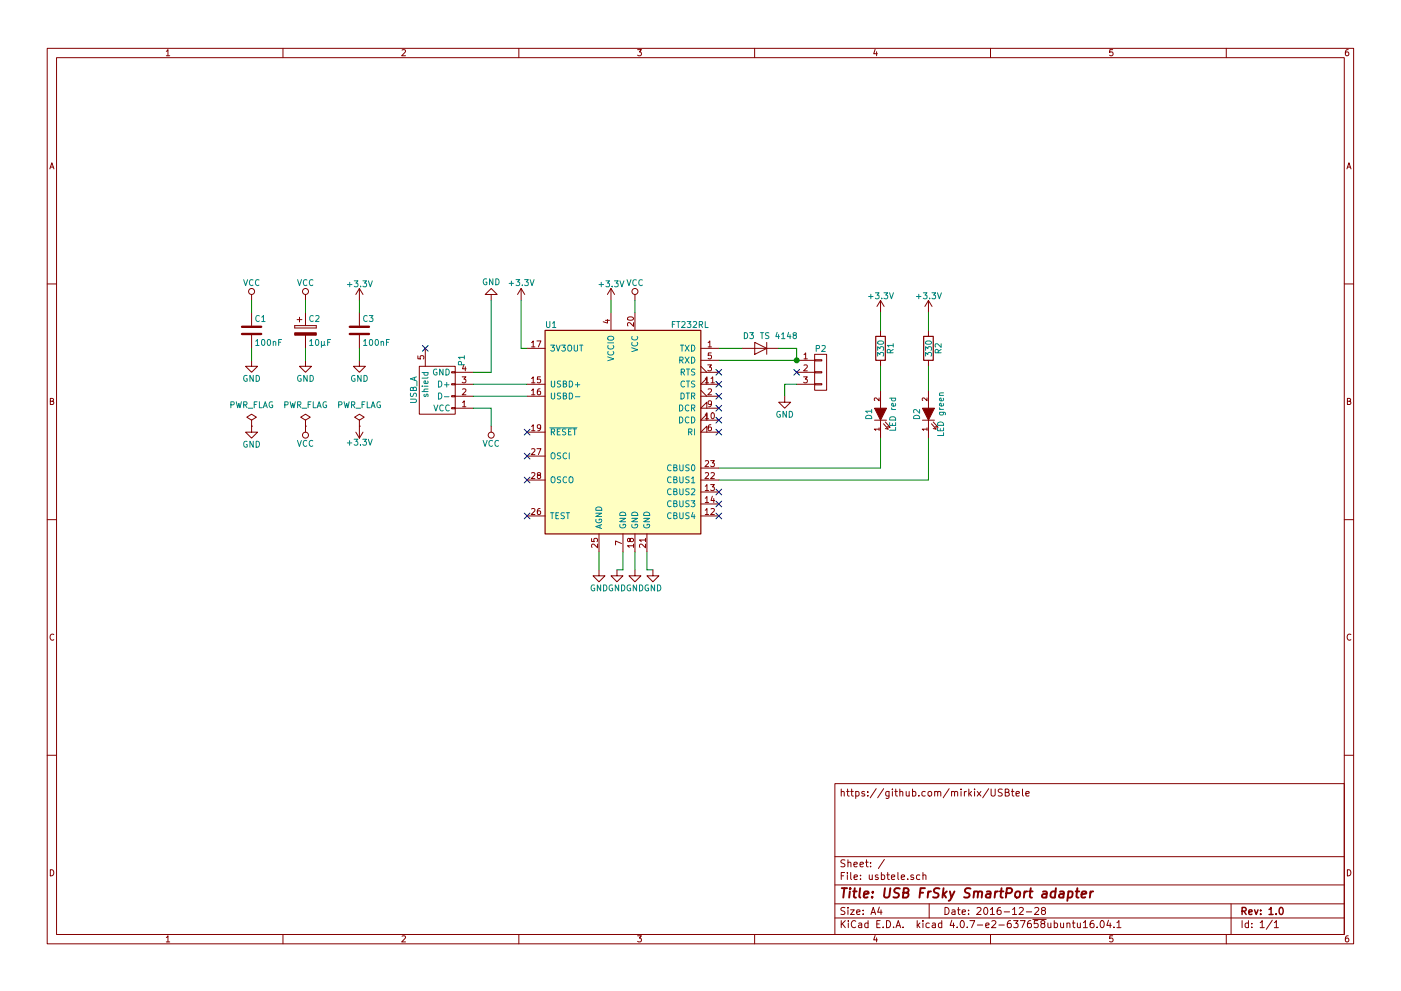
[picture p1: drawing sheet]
EESchema Schematic File Version 2
LIBS:usbtele-rescue
LIBS:power
LIBS:device
LIBS:transistors
LIBS:conn
LIBS:linear
LIBS:regul
LIBS:74xx
LIBS:cmos4000
LIBS:adc-dac
LIBS:memory
LIBS:xilinx
LIBS:microcontrollers
LIBS:dsp
LIBS:microchip
LIBS:analog_switches
LIBS:motorola
LIBS:texas
LIBS:intel
LIBS:audio
LIBS:interface
LIBS:digital-audio
LIBS:philips
LIBS:display
LIBS:cypress
LIBS:siliconi
LIBS:opto
LIBS:atmel
LIBS:contrib
LIBS:valves
LIBS:ftdi
LIBS:usbtele-cache
EELAYER 25 0
EELAYER END
$Descr A4 11693 8268
encoding utf-8
Sheet 1 1
Title "USB FrSky SmartPort adapter"
Date "2016-12-28"
Rev "1.0"
Comp ""
Comment1 ""
Comment2 ""
Comment3 ""
Comment4 "https://github.com/mirkix/USBtele"
$EndDescr
$Comp
L FT232RL U1
U 1 1
P 5200 3600
F 0 "U1" H 4550 4500 50  0000 L CNN
F 1 "FT232RL" H 5600 4500 50  0000 L CNN
F 2 "Housings_SSOP:SSOP-28_5.3x10.2mm_Pitch0.65mm" H 5200 3600 50  0001 C CNN
F 3 "" H 5200 3600 50  0000 C CNN
	1    5200 3600
	1    0    0    -1  
$EndComp
$Comp
L USB_A-RESCUE-usbtele P1
U 1 1
P 3650 3200
F 0 "P1" H 3850 3000 50  0000 C CNN
F 1 "USB_A" H 3600 3400 50  0000 C CNN
F 2 "LUM2410-08:LUM2410-08" V 3600 3100 50  0001 C CNN
F 3 "" V 3600 3100 50  0000 C CNN
	1    3650 3200
	0    -1   -1   0   
$EndComp
$Comp
L VCC #PWR01
U 1 1
P 5300 2500
F 0 "#PWR01" H 5300 2350 50  0001 C CNN
F 1 "VCC" H 5300 2650 50  0000 C CNN
F 2 "" H 5300 2500 50  0000 C CNN
F 3 "" H 5300 2500 50  0000 C CNN
	1    5300 2500
	1    0    0    -1  
$EndComp
$Comp
L GND #PWR02
U 1 1
P 4100 2500
F 0 "#PWR02" H 4100 2250 50  0001 C CNN
F 1 "GND" H 4100 2350 50  0000 C CNN
F 2 "" H 4100 2500 50  0000 C CNN
F 3 "" H 4100 2500 50  0000 C CNN
	1    4100 2500
	-1   0    0    1   
$EndComp
$Comp
L VCC #PWR03
U 1 1
P 4100 3550
F 0 "#PWR03" H 4100 3400 50  0001 C CNN
F 1 "VCC" H 4100 3700 50  0000 C CNN
F 2 "" H 4100 3550 50  0000 C CNN
F 3 "" H 4100 3550 50  0000 C CNN
	1    4100 3550
	-1   0    0    1   
$EndComp
$Comp
L GND #PWR04
U 1 1
P 5000 4750
F 0 "#PWR04" H 5000 4500 50  0001 C CNN
F 1 "GND" H 5000 4600 50  0000 C CNN
F 2 "" H 5000 4750 50  0000 C CNN
F 3 "" H 5000 4750 50  0000 C CNN
	1    5000 4750
	1    0    0    -1  
$EndComp
$Comp
L CONN_01X03 P2
U 1 1
P 6850 3100
F 0 "P2" H 6850 3300 50  0000 C CNN
F 1 "CONN_01X03" V 6950 3100 50  0001 C CNN
F 2 "Pin_Headers:Pin_Header_Straight_1x03" H 6850 3100 50  0001 C CNN
F 3 "" H 6850 3100 50  0000 C CNN
	1    6850 3100
	1    0    0    -1  
$EndComp
NoConn ~ 4400 3800
NoConn ~ 4400 4000
NoConn ~ 4400 4300
NoConn ~ 4400 3600
$Comp
L GND #PWR05
U 1 1
P 6550 3300
F 0 "#PWR05" H 6550 3050 50  0001 C CNN
F 1 "GND" H 6550 3150 50  0000 C CNN
F 2 "" H 6550 3300 50  0000 C CNN
F 3 "" H 6550 3300 50  0000 C CNN
	1    6550 3300
	1    0    0    -1  
$EndComp
Wire Wire Line
	3950 3200 4400 3200
Wire Wire Line
	3950 3300 4400 3300
Wire Wire Line
	5300 2600 5300 2500
Wire Wire Line
	3950 3100 4100 3100
Wire Wire Line
	6550 3300 6550 3200
Wire Wire Line
	6550 3200 6650 3200
Wire Wire Line
	6000 2900 6200 2900
NoConn ~ 6650 3100
NoConn ~ 6000 3100
NoConn ~ 6000 3200
NoConn ~ 6000 3300
NoConn ~ 6000 3400
NoConn ~ 6000 3500
NoConn ~ 6000 3600
NoConn ~ 3550 2900
NoConn ~ 6000 4100
NoConn ~ 6000 4200
NoConn ~ 6000 4300
$Comp
L C C1
U 1 1
P 2100 2750
F 0 "C1" H 2125 2850 50  0000 L CNN
F 1 "100nF" H 2125 2650 50  0000 L CNN
F 2 "Capacitors_SMD:C_1206" H 2138 2600 50  0001 C CNN
F 3 "" H 2100 2750 50  0000 C CNN
	1    2100 2750
	1    0    0    -1  
$EndComp
$Comp
L VCC #PWR06
U 1 1
P 2100 2500
F 0 "#PWR06" H 2100 2350 50  0001 C CNN
F 1 "VCC" H 2100 2650 50  0000 C CNN
F 2 "" H 2100 2500 50  0000 C CNN
F 3 "" H 2100 2500 50  0000 C CNN
	1    2100 2500
	1    0    0    -1  
$EndComp
Wire Wire Line
	2100 2600 2100 2500
$Comp
L GND #PWR07
U 1 1
P 2100 3000
F 0 "#PWR07" H 2100 2750 50  0001 C CNN
F 1 "GND" H 2100 2850 50  0000 C CNN
F 2 "" H 2100 3000 50  0000 C CNN
F 3 "" H 2100 3000 50  0000 C CNN
	1    2100 3000
	1    0    0    -1  
$EndComp
Wire Wire Line
	2100 2900 2100 3000
$Comp
L +3.3V #PWR08
U 1 1
P 5100 2500
F 0 "#PWR08" H 5100 2350 50  0001 C CNN
F 1 "+3.3V" H 5100 2640 50  0000 C CNN
F 2 "" H 5100 2500 50  0000 C CNN
F 3 "" H 5100 2500 50  0000 C CNN
	1    5100 2500
	1    0    0    -1  
$EndComp
Wire Wire Line
	5100 2600 5100 2500
$Comp
L +3.3V #PWR09
U 1 1
P 4350 2500
F 0 "#PWR09" H 4350 2350 50  0001 C CNN
F 1 "+3.3V" H 4350 2650 50  0000 C CNN
F 2 "" H 4350 2500 50  0000 C CNN
F 3 "" H 4350 2500 50  0000 C CNN
	1    4350 2500
	1    0    0    -1  
$EndComp
Wire Wire Line
	4350 2500 4350 2900
Wire Wire Line
	4350 2900 4400 2900
$Comp
L GND #PWR010
U 1 1
P 5150 4750
F 0 "#PWR010" H 5150 4500 50  0001 C CNN
F 1 "GND" H 5150 4600 50  0000 C CNN
F 2 "" H 5150 4750 50  0000 C CNN
F 3 "" H 5150 4750 50  0000 C CNN
	1    5150 4750
	1    0    0    -1  
$EndComp
Wire Wire Line
	5200 4600 5200 4750
$Comp
L GND #PWR011
U 1 1
P 5300 4750
F 0 "#PWR011" H 5300 4500 50  0001 C CNN
F 1 "GND" H 5300 4600 50  0000 C CNN
F 2 "" H 5300 4750 50  0000 C CNN
F 3 "" H 5300 4750 50  0000 C CNN
	1    5300 4750
	1    0    0    -1  
$EndComp
Wire Wire Line
	5300 4600 5300 4750
$Comp
L GND #PWR012
U 1 1
P 5450 4750
F 0 "#PWR012" H 5450 4500 50  0001 C CNN
F 1 "GND" H 5450 4600 50  0000 C CNN
F 2 "" H 5450 4750 50  0000 C CNN
F 3 "" H 5450 4750 50  0000 C CNN
	1    5450 4750
	1    0    0    -1  
$EndComp
Wire Wire Line
	5400 4600 5400 4750
$Comp
L R R2
U 1 1
P 7750 2900
F 0 "R2" V 7830 2900 50  0000 C CNN
F 1 "330" V 7750 2900 50  0000 C CNN
F 2 "Resistors_SMD:R_1206" V 7680 2900 50  0001 C CNN
F 3 "" H 7750 2900 50  0000 C CNN
	1    7750 2900
	1    0    0    -1  
$EndComp
$Comp
L +3.3V #PWR013
U 1 1
P 7750 2600
F 0 "#PWR013" H 7750 2450 50  0001 C CNN
F 1 "+3.3V" H 7750 2740 50  0000 C CNN
F 2 "" H 7750 2600 50  0000 C CNN
F 3 "" H 7750 2600 50  0000 C CNN
	1    7750 2600
	1    0    0    -1  
$EndComp
Wire Wire Line
	7750 2600 7750 2750
$Comp
L +3.3V #PWR014
U 1 1
P 7350 2600
F 0 "#PWR014" H 7350 2450 50  0001 C CNN
F 1 "+3.3V" H 7350 2740 50  0000 C CNN
F 2 "" H 7350 2600 50  0000 C CNN
F 3 "" H 7350 2600 50  0000 C CNN
	1    7350 2600
	1    0    0    -1  
$EndComp
$Comp
L D D3
U 1 1
P 6350 2900
F 0 "D3" H 6450 2800 50  0000 C CNN
F 1 "TS 4148" H 6200 2800 50  0000 C CNN
F 2 "SMD_Packages:SMD-1206_Pol" H 6350 2900 50  0001 C CNN
F 3 "" H 6350 2900 50  0000 C CNN
	1    6350 2900
	-1   0    0    1   
$EndComp
$Comp
L R R1
U 1 1
P 7350 2900
F 0 "R1" V 7430 2900 50  0000 C CNN
F 1 "330" V 7350 2900 50  0000 C CNN
F 2 "Resistors_SMD:R_1206" V 7280 2900 50  0001 C CNN
F 3 "" H 7350 2900 50  0000 C CNN
	1    7350 2900
	1    0    0    -1  
$EndComp
Wire Wire Line
	7350 2600 7350 2750
$Comp
L LED-RESCUE-usbtele D1
U 1 1
P 7350 3450
F 0 "D1" H 7350 3550 50  0000 C CNN
F 1 "LED red" H 7350 3350 50  0000 C CNN
F 2 "LEDs:LED_1206" H 7350 3450 50  0001 C CNN
F 3 "" H 7350 3450 50  0000 C CNN
	1    7350 3450
	0    -1   -1   0   
$EndComp
$Comp
L LED-RESCUE-usbtele D2
U 1 1
P 7750 3450
F 0 "D2" H 7750 3550 50  0000 C CNN
F 1 "LED green" H 7750 3350 50  0000 C CNN
F 2 "LEDs:LED_1206" H 7750 3450 50  0001 C CNN
F 3 "" H 7750 3450 50  0000 C CNN
	1    7750 3450
	0    -1   -1   0   
$EndComp
Wire Wire Line
	7350 3050 7350 3250
Wire Wire Line
	7750 3050 7750 3250
Wire Wire Line
	7350 3650 7350 3900
Wire Wire Line
	7350 3900 6000 3900
Wire Wire Line
	7750 3650 7750 4000
Wire Wire Line
	7750 4000 6000 4000
Wire Wire Line
	4100 3100 4100 2500
$Comp
L CP C2
U 1 1
P 2550 2750
F 0 "C2" H 2575 2850 50  0000 L CNN
F 1 "10µF" H 2575 2650 50  0000 L CNN
F 2 "Capacitors_Tantalum_SMD:Tantalum_Case-C_EIA-6032-28_Hand" H 2588 2600 50  0001 C CNN
F 3 "" H 2550 2750 50  0000 C CNN
	1    2550 2750
	1    0    0    -1  
$EndComp
$Comp
L VCC #PWR015
U 1 1
P 2550 2500
F 0 "#PWR015" H 2550 2350 50  0001 C CNN
F 1 "VCC" H 2550 2650 50  0000 C CNN
F 2 "" H 2550 2500 50  0000 C CNN
F 3 "" H 2550 2500 50  0000 C CNN
	1    2550 2500
	1    0    0    -1  
$EndComp
Wire Wire Line
	2550 2500 2550 2600
$Comp
L GND #PWR016
U 1 1
P 2550 3000
F 0 "#PWR016" H 2550 2750 50  0001 C CNN
F 1 "GND" H 2550 2850 50  0000 C CNN
F 2 "" H 2550 3000 50  0000 C CNN
F 3 "" H 2550 3000 50  0000 C CNN
	1    2550 3000
	1    0    0    -1  
$EndComp
Wire Wire Line
	2550 2900 2550 3000
$Comp
L C C3
U 1 1
P 3000 2750
F 0 "C3" H 3025 2850 50  0000 L CNN
F 1 "100nF" H 3025 2650 50  0000 L CNN
F 2 "Capacitors_SMD:C_1206" H 3038 2600 50  0001 C CNN
F 3 "" H 3000 2750 50  0000 C CNN
	1    3000 2750
	1    0    0    -1  
$EndComp
$Comp
L +3.3V #PWR017
U 1 1
P 3000 2500
F 0 "#PWR017" H 3000 2350 50  0001 C CNN
F 1 "+3.3V" H 3000 2640 50  0000 C CNN
F 2 "" H 3000 2500 50  0000 C CNN
F 3 "" H 3000 2500 50  0000 C CNN
	1    3000 2500
	1    0    0    -1  
$EndComp
Wire Wire Line
	3000 2600 3000 2500
$Comp
L GND #PWR018
U 1 1
P 3000 3000
F 0 "#PWR018" H 3000 2750 50  0001 C CNN
F 1 "GND" H 3000 2850 50  0000 C CNN
F 2 "" H 3000 3000 50  0000 C CNN
F 3 "" H 3000 3000 50  0000 C CNN
	1    3000 3000
	1    0    0    -1  
$EndComp
Wire Wire Line
	3000 2900 3000 3000
Wire Wire Line
	3950 3400 4100 3400
Wire Wire Line
	4100 3400 4100 3550
Wire Wire Line
	6000 3000 6650 3000
Wire Wire Line
	6500 2900 6650 2900
Wire Wire Line
	6650 2900 6650 3000
Connection ~ 6650 3000
Wire Wire Line
	5200 4750 5150 4750
Wire Wire Line
	5400 4750 5450 4750
Wire Wire Line
	5000 4750 5000 4600
$Comp
L PWR_FLAG #FLG019
U 1 1
P 2100 3550
F 0 "#FLG019" H 2100 3645 50  0001 C CNN
F 1 "PWR_FLAG" H 2100 3730 50  0000 C CNN
F 2 "" H 2100 3550 50  0000 C CNN
F 3 "" H 2100 3550 50  0000 C CNN
	1    2100 3550
	1    0    0    -1  
$EndComp
$Comp
L GND #PWR020
U 1 1
P 2100 3550
F 0 "#PWR020" H 2100 3300 50  0001 C CNN
F 1 "GND" H 2100 3400 50  0000 C CNN
F 2 "" H 2100 3550 50  0000 C CNN
F 3 "" H 2100 3550 50  0000 C CNN
	1    2100 3550
	1    0    0    -1  
$EndComp
$Comp
L PWR_FLAG #FLG021
U 1 1
P 2550 3550
F 0 "#FLG021" H 2550 3645 50  0001 C CNN
F 1 "PWR_FLAG" H 2550 3730 50  0000 C CNN
F 2 "" H 2550 3550 50  0000 C CNN
F 3 "" H 2550 3550 50  0000 C CNN
	1    2550 3550
	1    0    0    -1  
$EndComp
$Comp
L VCC #PWR022
U 1 1
P 2550 3550
F 0 "#PWR022" H 2550 3400 50  0001 C CNN
F 1 "VCC" H 2550 3700 50  0000 C CNN
F 2 "" H 2550 3550 50  0000 C CNN
F 3 "" H 2550 3550 50  0000 C CNN
	1    2550 3550
	-1   0    0    1   
$EndComp
$Comp
L PWR_FLAG #FLG023
U 1 1
P 3000 3550
F 0 "#FLG023" H 3000 3645 50  0001 C CNN
F 1 "PWR_FLAG" H 3000 3730 50  0000 C CNN
F 2 "" H 3000 3550 50  0000 C CNN
F 3 "" H 3000 3550 50  0000 C CNN
	1    3000 3550
	1    0    0    -1  
$EndComp
$Comp
L +3.3V #PWR024
U 1 1
P 3000 3550
F 0 "#PWR024" H 3000 3400 50  0001 C CNN
F 1 "+3.3V" H 3000 3690 50  0000 C CNN
F 2 "" H 3000 3550 50  0000 C CNN
F 3 "" H 3000 3550 50  0000 C CNN
	1    3000 3550
	-1   0    0    1   
$EndComp
$EndSCHEMATC
